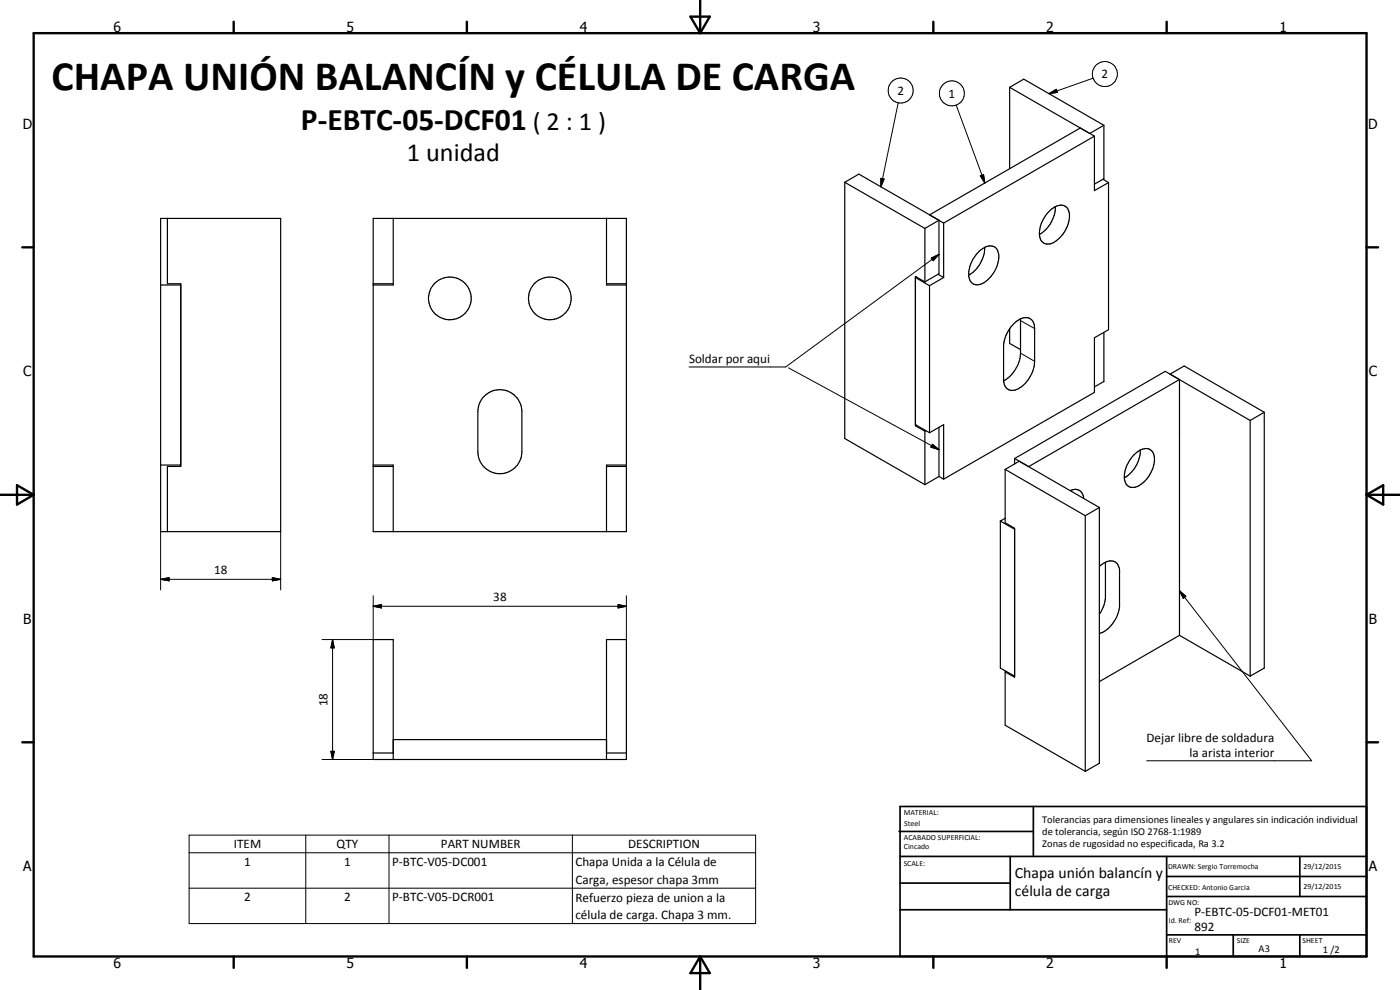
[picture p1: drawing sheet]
<svg xmlns="http://www.w3.org/2000/svg" width="420mm" height="297mm" viewBox="0 0 420 297" stroke-linecap="round" stroke-linejoin="round" font-family="sans-serif">
<g fill="none" stroke="#000" stroke-width=".35">
<path d="M303 26.2l25.5 14.7M303 26.2l4.2-2.5 24.1 13.9M303 26.2v24.4M324.2 38.4l-45.2 26.1M331.3 37.6v16l-2.8 1.6M331.3 37.6l-4.2 2.4M253.5 54.7l4.3-2.5 25.4 14.7M253.5 54.7l24.1 13.8M253.5 54.7v76.9l24.1 13.8M328.5 40.9v16.3l4.2-2.4M328.5 40.9l-45.3 26M331 53.8l1.7 1"/>
<path d="M332.7 54.8v44.1l-4.2 2.4v16.4l-45.3 26.1M48.2 65.5h36v94h-36zM50.2 65.5v19.6h4.1v54.9h-4.1v19.5M112 65.5h76v94h-76zM118 65.5v20h-6M182 65.5v20h6M277.6 68.5l4.2-2.4v16l-4.2 2.5M277.6 68.5v16.1M283.2 66.9v16.4M294 75.2a3.7 3.7 0 0 1 4.8-.9 5 5 0 0 1 .4 5.5 8.2 8.2 0 0 1-6 5.7 2.6 2.6 0 0 1-2.5-2.6 10.1 10.1 0 0 1 3.3-7.7zM295.5 74.2a9.6 9.6 0 0 1-2.7 6.7l-2.1 1.6M314.9 63.4a3.9 3.9 0 0 1 5.1-1.3 5.3 5.3 0 0 1 .2 6 7.5 7.5 0 0 1-5.8 5.1 2.76 2.76 0 0 1-2.5-3.4 9.6 9.6 0 0 1 3-6.4z"/>
<path d="M316.7 62a9.8 9.8 0 0 1-4.8 8.4M48.2 85.5h6.1M112 85.1h6M182 85.1h6M275 83.1l-.3 .2 4.3 2.4M277.6 84.6l-2.9-1.7v44.9M279 85.7v44.1M281.5 82.3l1.7 1M283.2 83.3l-4.2 2.4M303 98.6v4.4l3.3 1.9M304.3 97.1a4.2 4.2 0 0 1 4.9-1.5l.6 .5a3.6 3.6 0 0 1 .7 2.5v9.8a9.5 9.5 0 0 1-6.2 8.7 2.65 2.65 0 0 1-3.1-2.8v-10.8a10.6 10.6 0 0 1 3.1-6.4zM306.2 95.7l.1 10.3a10.4 10.4 0 0 1-5.1 8.3"/>
<path d="M331.3 99.7v14.8l-2.8 1.6M144.8 119.4a6.6 6.6 0 0 1 7.4-2.1 6.6 6.6 0 0 1 4.4 6.2v12a6.6 6.6 0 0 1-6.6 6.6 6.6 6.6 0 0 1-6.6-6.6l.1-12.6 .4-1.8zM354 113.9l-4.3-2.5-45.2 26.2M354 113.9v76.7M354 113.9l-45.3 26.1-4.2-2.4M48.2 139.5h6.1M112 139.5h6v20M112 140h6M182 140h6M188 139.5h-6v20M274.7 127.4l4.3 2.4M274.7 127.8l2.9 1.6"/>
<path d="M275 127.6l-.3 .2M277.6 129.4v16M277.8 129.2l-.2 .2M279 129.8l4.2-2.4v16.4M281.8 128.2v14.8M304.5 137.6v1.6M340.3 136.4a3.9 3.9 0 0 1 5.2-1.3 5.6 5.6 0 0 1 0 6.5 7.7 7.7 0 0 1-5.6 4.7 2.76 2.76 0 0 1-2.5-3.5 10 10 0 0 1 2.9-6.4zM342.2 135a9.7 9.7 0 0 1-4.8 8.3M375.2 126.2v76.7M379.4 123.7l-24-13.9-4.3 2.5 24.1 13.9M379.4 123.7l-4.2 2.5M379.4 123.7v76.7l-4.2 2.5"/>
<path d="M281.8 143l1.4 .8M281.8 143l-4.2 2.4M300.2 156.3v44.1l4.3 2.5M300.2 156.3l4.3 2.5M301.7 140.8v16l2.8 1.7v44.7l-2.8-1.6M301.7 155.5l-1.5 .8M301.7 140.8l4.2-2.4 24 13.9M301.7 140.8l24 13.9M321.2 147.2a2.64 2.64 0 0 1 4 2.4M325.7 154.7v76.7M329.9 152.3v76.7l-4.2 2.4M329.9 152.3l-4.2 2.4"/>
<path d="M329.9 170a4.1 4.1 0 0 1 4.9-1.3l.5 .5 .6 1.4 .1 11.3a10 10 0 0 1-5.6 8l-.5 .1M331.8 168.7v10.8a10.1 10.1 0 0 1-1.9 4.8M354 190.6l-24.1 13.9M354 190.6l21.2 12.3M301.7 201.6v16l24 13.8M301.9 201.4l-.2 .2M112 225.9h6M118 227.9v-36h-6v36h76v-36h-6v36M118 221.9h64M182 225.9h6"/>
<circle cx="135" cy="89.5" r="6.4"/>
<circle cx="165" cy="89.5" r="6.4"/>
</g>
<g fill="none" stroke="#000" stroke-width=".3">
<path d="M269.6 30.8l-5.2 25.2M287 31.5l8.6 23.4M314.8 28.1l2.2-1.3 .3 .9zM328.1 23.5l-13.3 4.6M264.4 53.5l.9 .2-.9 2.3zM294.2 52.7l1-.3 .4 2.5zM279.5 77.4l2.3-1.1-1.7 1.9zM281.8 76.3l-46 33.8h-29M306.3 96.2l4.2 2.4M236.6 110.4l45.2 24.5M306.3 106l4.2 2.4M279.9 133.3l1.9 1.6-2.5-.7z"/>
<path d="M48.2 159.5v17.5M84.2 159.5v17.5M48.2 173.8l2.5-.5v1zM48.2 173.8h36M81.7 173.3l2.5 .5-2.5 .5zM112 178.7v13.2h-15.4M188 178.7v13.2M354 177.2l1.9 1.7-.8 .6zM354 177.2l39.6 51.1h-49.5M99.8 191.9l.5 2.5h-1zM99.8 191.9v36M112 181.9l2.5-.5v1z"/>
<path d="M112 181.9h76M185.5 181.4l2.5 .5-2.5 .5zM96.6 227.9h21.4M99.3 225.4h1l-.5 2.5zM56.8 250.6h170v26.5h-170zM56.8 255.9h170M91.8 250.6v26.5M116.7 250.6v26.5M171.8 250.6v26.5M56.8 266.5h170"/>
<circle cx="270.3" cy="27.2" r="3.8"/>
<circle cx="285.7" cy="28" r="3.7"/>
<circle cx="331.6" cy="22.2" r="3.8"/>
</g>
<g fill="none" stroke="#000" stroke-width=".71">
<path d="M10.1 9.9h400v277.1h-400zM70.1 6.5v3.4M140.1 6.5v3.4M207.2 5h5.8l-2.9 4.9zM210.1 0v9.9M280.1 6.5v3.4M350.1 6.5v3.4M6.7 74.2h3.4M410.1 74.2h3.5M.1 148.5h10M5.1 145.6l5 2.9-5 2.9zM410.1 148.5h10"/>
<path d="M410.1 148.5l5-2.9v5.8zM6.7 222.7h3.4M410.1 222.7h3.5M70.1 287v3.4M140.1 287v3.4M210.1 287v10M210.1 287l2.9 5h-5.8zM280.1 287v3.4M350.1 287v3.4"/>
</g>
<g fill="none" stroke="#000" stroke-width=".51">
<path d="M269.8 249.5h40.3M270.1 242h140v45h-140zM270.1 257h140M303.2 257v16M310.1 242v15M350.1 257v30M390.1 257v12M270.1 265h33.1M270.1 273h80M350.1 269h60M350.1 263h60M350.1 280.5h60"/>
<path d="M370.1 280.5v6.5M390.1 280.5v6.5"/>
</g>
<path d="M314.8 28.1l2.2-1.3 .3 .9zM264.4 53.5l.9 .2-.9 2.3zM294.2 52.7l1-.3 .4 2.5zM279.5 77.4l2.3-1.1-1.7 1.9zM279.9 133.3l1.9 1.6-2.5-.7zM48.2 173.8l2.5-.5v1zM81.7 173.3l2.5 .5-2.5 .5zM354 177.2l1.9 1.7-.8 .6zM99.8 191.9l.5 2.5h-1zM112 181.9l2.5-.5v1zM185.5 181.4l2.5 .5-2.5 .5zM99.3 225.4h1l-.5 2.5z" fill="#000"/>
<text font-size="12.6" x="15.5" y="27.1">CHAPA UNIÓN BALANCÍN y CÉLULA DE CARGA</text>
<text font-size="9.4" x="90.3" y="38.9">P-EBTC-05-DCF01</text>
<g font-size="7.9">
<text x="159.9" y="38.9">( 2 : 1 )</text>
<text x="122.1" y="48.4">1 unidad</text>
</g>
<g font-size="4.7">
<text x="304.6" y="263.5">Chapa unión balancín y</text>
<text x="304.6" y="268.9">célula de carga</text>
</g>
<g font-size="4.2">
<text x="34" y="9.6">6</text>
<text x="104" y="9.6">5</text>
<text x="174" y="9.6">4</text>
<text x="244" y="9.6">3</text>
<text x="314" y="9.6">2</text>
<text x="384" y="9.6">1</text>
<text x="6.8" y="38.7">D</text>
<text x="410.6" y="38.7">D</text>
<text x="7" y="112.9">C</text>
<text x="410.8" y="112.9">C</text>
<text x="7" y="187.1">B</text>
<text x="410.8" y="187.1">B</text>
<text x="7" y="261.4">A</text>
<text x="410.8" y="261.4">A</text>
<text x="34" y="290.4">6</text>
<text x="104" y="290.4">5</text>
<text x="174" y="290.4">4</text>
<text x="244" y="290.4">3</text>
<text x="314" y="290.4">2</text>
<text x="384" y="290.4">1</text>
</g>
<g font-size="3.9">
<text x="330.6" y="23.5">2</text>
<text x="269.3" y="28.4">2</text>
<text x="284.7" y="29.3">1</text>
<text x="206.8" y="109.1">Soldar por aqui</text>
<text x="64.3" y="172.3">18</text>
<text x="148" y="180.3">38</text>
<text x="98.3" y="211.9" transform="rotate(-90 98.3 211.9)">18</text>
<text x="344.1" y="222.7">Dejar libre de soldadura</text>
<text x="357" y="227.2">la arista interior</text>
<text x="70.2" y="254.5">ITEM</text>
<text x="101" y="254.5">QTY</text>
<text x="132.3" y="254.5">PART NUMBER</text>
<text x="188.5" y="254.5">DESCRIPTION</text>
<text x="73.3" y="259.8">1</text>
<text x="103.3" y="259.8">1</text>
<text x="117.7" y="259.8">P-BTC-V05-DC001</text>
<text x="172.7" y="259.9">Chapa Unida a la Célula de</text>
<text x="172.7" y="265.2">Carga, espesor chapa 3mm</text>
<text x="73.3" y="270.4">2</text>
<text x="103.3" y="270.4">2</text>
<text x="117.7" y="270.4">P-BTC-V05-DCR001</text>
<text x="172.7" y="270.5">Refuerzo pieza de union a la</text>
<text x="172.7" y="275.8">célula de carga. Chapa 3 mm.</text>
<text x="358.5" y="275">P-EBTC-05-DCF01-MET01</text>
<text x="358.5" y="279.4">892</text>
</g>
<g font-size="3.1">
<text x="312.7" y="246.8">Tolerancias para dimensiones lineales y angulares sin indicación individual</text>
<text x="312.7" y="250.4">de tolerancia, según ISO 2768-1:1989</text>
<text x="312.7" y="254">Zonas de rugosidad no especificada, Ra 3.2</text>
<text x="358.7" y="286.5">1</text>
<text x="377.7" y="285.6">A3</text>
<text x="397" y="285.9">1 /2</text>
</g>
<g font-size="2.4">
<text x="271.2" y="244.4">MATERIAL:</text>
<text x="271.3" y="252">ACABADO SUPERFICIAL:</text>
<text x="271.4" y="247.9">Steel</text>
<text x="271.3" y="254.6">Cincado</text>
<text x="271.2" y="259.7">SCALE:</text>
<text x="350.6" y="260.8">DRAWN: Sergio Torremocha</text>
<text x="391.2" y="260.6">29/12/2015</text>
<text x="350.6" y="267">CHECKED: Antonio Garcia</text>
<text x="391.2" y="266.7">29/12/2015</text>
<text x="350.6" y="271.4">DWG NO:</text>
<text x="350.8" y="276.9">Id. Ref:</text>
<text x="350.8" y="282.8">REV</text>
<text x="371.2" y="282.9">SIZE</text>
<text x="390.9" y="282.9">SHEET</text>
</g>
</svg>
